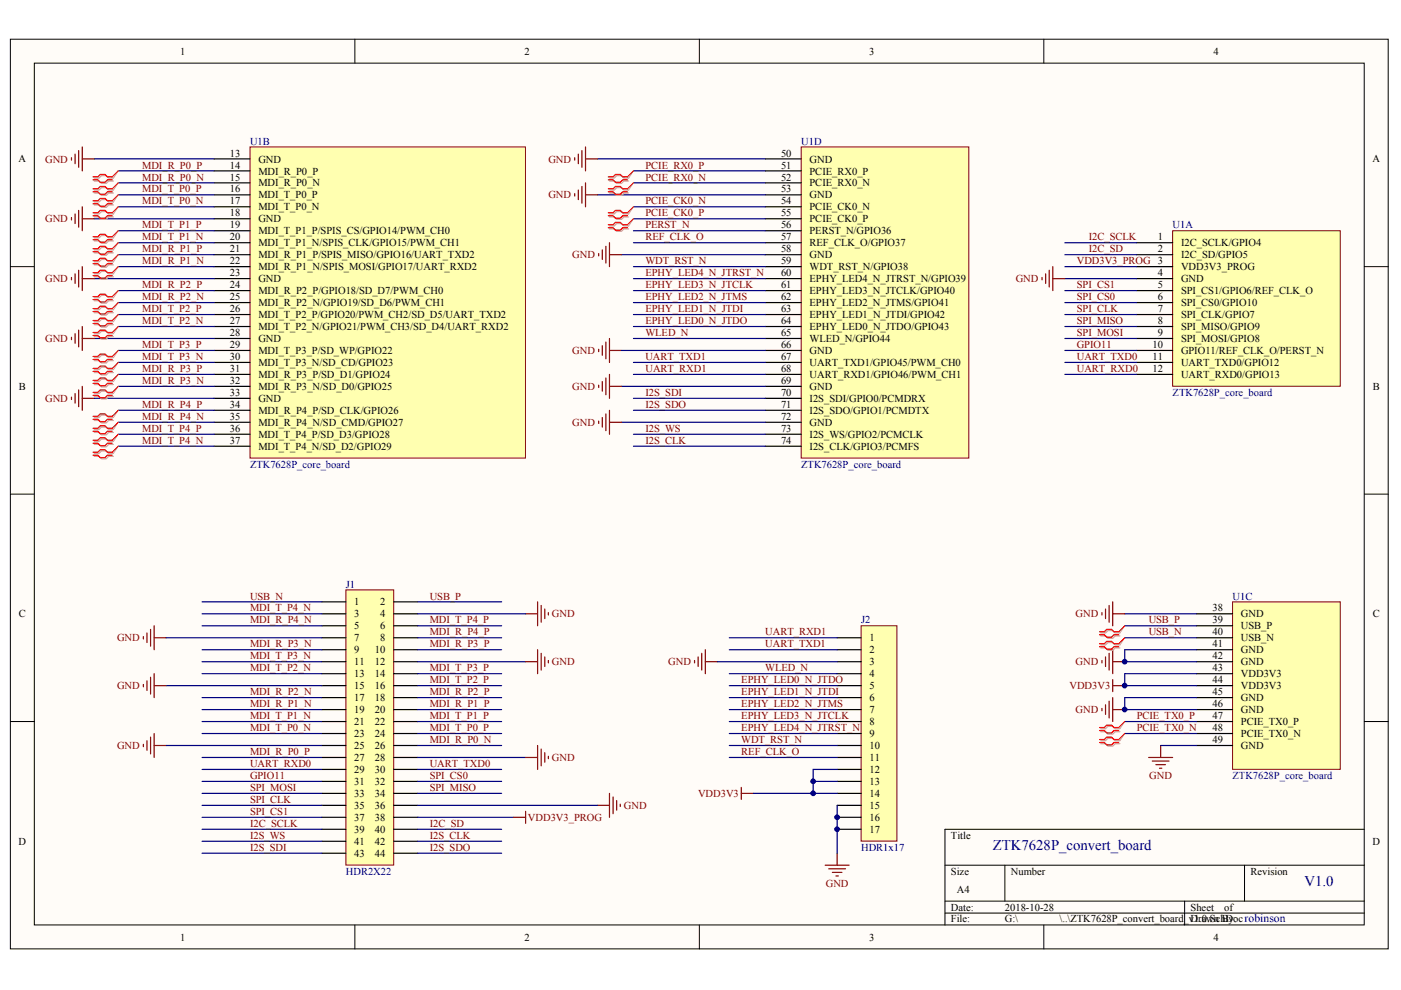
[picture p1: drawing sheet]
# Altium schematic sheet ZTK7628P_convert_board_v1.0.SchDoc
size A4

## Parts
J1  HDR2X22  [HDR2x22-P-2.0mm]
J2  HDR1x17  [HDR1x17-P-2.0mm]
U1  ZTK7628P_core_board  [ZTK7628P_core_board]  (parts A,B,C,D of 4)

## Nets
GND: J1.4 J1.7 J1.12 J1.15 J1.25 J1.28 J1.36 J2.3 J2.15 J2.16 J2.17 U1.4(GND) U1.13(GND) U1.18(GND) U1.23(GND) U1.28(GND) U1.33(GND) U1.38(GND) U1.41(GND) U1.42(GND) U1.45(GND) U1.46(GND) U1.49(GND) U1.50(GND) U1.53(GND) U1.58(GND) U1.66(GND) U1.69(GND) U1.72(GND)
VDD3V3: J2.12 J2.13 J2.14 U1.43(VDD3V3) U1.44(VDD3V3)
VDD3V3_PROG: J1.38 U1.3(VDD3V3_PROG)
EPHY_LED0_N_JTDO: J2.5 U1.64(EPHY_LED0_N_JTDO/GPIO43)
EPHY_LED1_N_JTDI: J2.6 U1.63(EPHY_LED1_N_JTDI/GPIO42)
EPHY_LED2_N_JTMS: J2.7 U1.62(EPHY_LED2_N_JTMS/GPIO41)
EPHY_LED3_N_JTCLK: J2.8 U1.61(EPHY_LED3_N_JTCLK/GPIO40)
EPHY_LED4_N_JTRST_N: J2.9 U1.60(EPHY_LED4_N_JTRST_N/GPIO39)
GPIO11: J1.31 U1.10(GPIO11/REF_CLK_O/PERST_N)
I2C_SCLK: J1.39 U1.1(I2C_SCLK/GPIO4)
I2C_SD: J1.40 U1.2(I2C_SD/GPIO5)
I2S_CLK: J1.42 U1.74(I2S_CLK/GPIO3/PCMFS)
I2S_SDI: J1.43 U1.70(I2S_SDI/GPIO0/PCMDRX)
I2S_SDO: J1.44 U1.71(I2S_SDO/GPIO1/PCMDTX)
I2S_WS: J1.41 U1.73(I2S_WS/GPIO2/PCMCLK)
MDI_R_P0_N: J1.26 U1.15(MDI_R_P0_N)
MDI_R_P0_P: J1.27 U1.14(MDI_R_P0_P)
MDI_R_P1_N: J1.19 U1.22(MDI_R_P1_N/SPIS_MOSI/GPIO17/UART_RXD2)
MDI_R_P1_P: J1.20 U1.21(MDI_R_P1_P/SPIS_MISO/GPIO16/UART_TXD2)
MDI_R_P2_N: J1.17 U1.25(MDI_R_P2_N/GPIO19/SD_D6/PWM_CH1)
MDI_R_P2_P: J1.18 U1.24(MDI_R_P2_P/GPIO18/SD_D7/PWM_CH0)
MDI_R_P3_N: J1.9 U1.32(MDI_R_P3_N/SD_D0/GPIO25)
MDI_R_P3_P: J1.10 U1.31(MDI_R_P3_P/SD_D1/GPIO24)
MDI_R_P4_N: J1.5 U1.35(MDI_R_P4_N/SD_CMD/GPIO27)
MDI_R_P4_P: J1.8 U1.34(MDI_R_P4_P/SD_CLK/GPIO26)
MDI_T_P0_N: J1.23 U1.17(MDI_T_P0_N)
MDI_T_P0_P: J1.24 U1.16(MDI_T_P0_P)
MDI_T_P1_N: J1.21 U1.20(MDI_T_P1_N/SPIS_CLK/GPIO15/PWM_CH1)
MDI_T_P1_P: J1.22 U1.19(MDI_T_P1_P/SPIS_CS/GPIO14/PWM_CH0)
MDI_T_P2_N: J1.13 U1.27(MDI_T_P2_N/GPIO21/PWM_CH3/SD_D4/UART_RXD2)
MDI_T_P2_P: J1.16 U1.26(MDI_T_P2_P/GPIO20/PWM_CH2/SD_D5/UART_TXD2)
MDI_T_P3_N: J1.11 U1.30(MDI_T_P3_N/SD_CD/GPIO23)
MDI_T_P3_P: J1.14 U1.29(MDI_T_P3_P/SD_WP/GPIO22)
MDI_T_P4_N: J1.3 U1.37(MDI_T_P4_N/SD_D2/GPIO29)
MDI_T_P4_P: J1.6 U1.36(MDI_T_P4_P/SD_D3/GPIO28)
PCIE_CK0_N: U1.54(PCIE_CK0_N)
PCIE_CK0_P: U1.55(PCIE_CK0_P)
PCIE_RX0_N: U1.52(PCIE_RX0_N)
PCIE_RX0_P: U1.51(PCIE_RX0_P)
PCIE_TX0_N: U1.48(PCIE_TX0_N)
PCIE_TX0_P: U1.47(PCIE_TX0_P)
PERST_N: U1.56(PERST_N/GPIO36)
REF_CLK_O: J2.11 U1.57(REF_CLK_O/GPIO37)
SPI_CLK: J1.35 U1.7(SPI_CLK/GPIO7)
SPI_CS0: J1.32 U1.6(SPI_CS0/GPIO10)
SPI_CS1: J1.37 U1.5(SPI_CS1/GPIO6/REF_CLK_O)
SPI_MISO: J1.34 U1.8(SPI_MISO/GPIO9)
SPI_MOSI: J1.33 U1.9(SPI_MOSI/GPIO8)
UART_RXD0: J1.29 U1.12(UART_RXD0/GPIO13)
UART_RXD1: J2.1 U1.68(UART_RXD1/GPIO46/PWM_CH1)
UART_TXD0: J1.30 U1.11(UART_TXD0/GPIO12)
UART_TXD1: J2.2 U1.67(UART_TXD1/GPIO45/PWM_CH0)
USB_N: J1.1 U1.40(USB_N)
USB_P: J1.2 U1.39(USB_P)
WDT_RST_N: J2.10 U1.59(WDT_RST_N/GPIO38)
WLED_N: J2.4 U1.65(WLED_N/GPIO44)

## Layout directives
differential pair: MDI_R_P0_N, MDI_R_P0_P, MDI_R_P1_N, MDI_R_P1_P, MDI_R_P2_N, MDI_R_P2_P, MDI_R_P3_N, MDI_R_P3_P, MDI_R_P4_N, MDI_R_P4_P, MDI_T_P0_N, MDI_T_P0_P, MDI_T_P1_N, MDI_T_P1_P, MDI_T_P2_N, MDI_T_P2_P, MDI_T_P3_N, MDI_T_P3_P, MDI_T_P4_N, MDI_T_P4_P, PCIE_CK0_N, PCIE_CK0_P, PCIE_RX0_N, PCIE_RX0_P, PCIE_TX0_N, PCIE_TX0_P, USB_N, USB_P

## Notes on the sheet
- ZTK7628P_convert_board
- V1.0
- robinson
